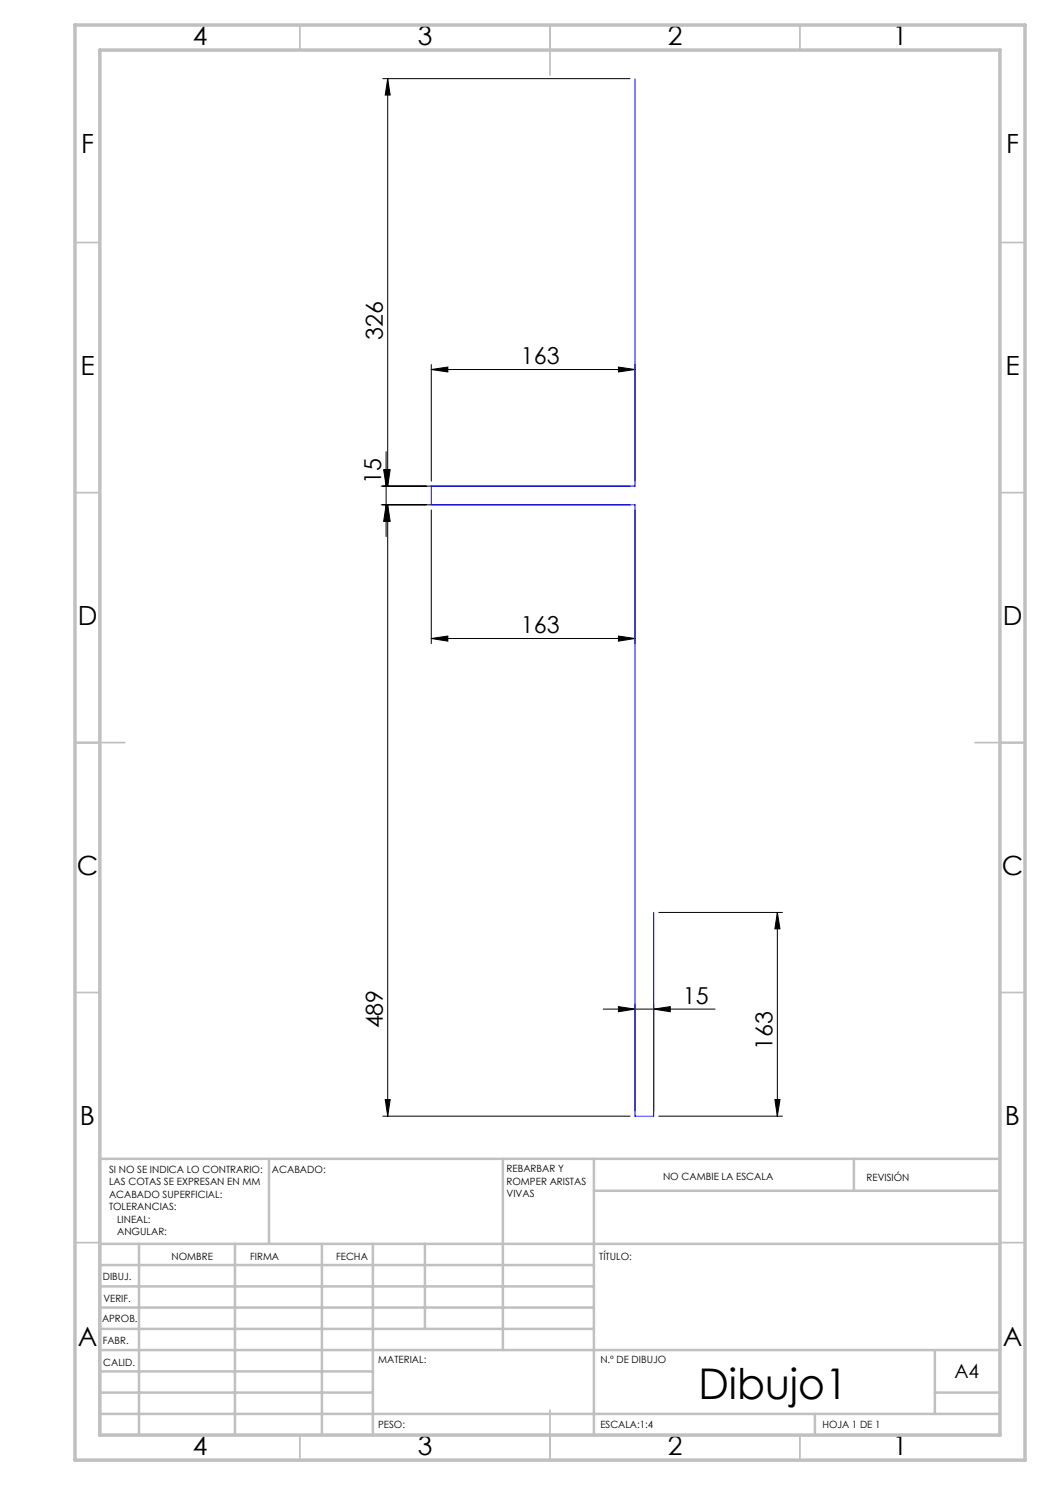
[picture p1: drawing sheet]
<svg xmlns="http://www.w3.org/2000/svg" width="210mm" height="297mm" viewBox="0 0 210 297" stroke-linecap="round" stroke-linejoin="round" font-family="sans-serif">
<g fill="none" stroke="#000" stroke-width=".2">
<path d="M76.6 15.7h49.4M77.5 15.7l.5 3.3h-1zM77.5 15.7v81.5M86.3 73.9l3.3-.5v1zM86.3 72.9v23.3M86.3 73.9h40.7M123.7 73.4l3.3 .5-3.3 .5zM127 72.9v23.3M76.2 97.2h49.8M76.7 93.9h1.1l-.6 3.3zM77 93.9h1l-.5 3.3zM77.2 90.3v17"/>
<path d="M76.2 101h49.8M77.2 101l.6 3.3h-1.1zM77.5 101l.5 3.3h-1zM77.5 101v122.2M86.3 102v26.7M127 102v26.7M86.3 127.7l3.3-.5v1zM86.3 127.7h40.7M123.7 127.2l3.3 .5-3.3 .5zM131.8 182.5h24.7M155.5 182.5v40.7M155.5 182.5l.5 3.3h-1z"/>
<path d="M77 219.9h1l-.5 3.3zM120.7 201.8h22.3M123.7 201.3l3.3 .5-3.3 .5zM127 200.8v21.4M130.7 201.8l3.4-.5v1zM130.7 200.8v21.4M155 219.9h1l-.5 3.3zM76.6 223.2h49.4M131.8 223.2h24.7"/>
</g>
<g fill="none" stroke="#c0c0c0" stroke-width=".35">
<path d="M60 5v5M110 5v10M160 5v5M15 48.5h5M200 48.5h5M15 98.5h5M200 98.5h5M15 148.5h10M195 148.5h10M15 198.5h5M200 198.5h5M15 248.5h5"/>
<path d="M200 248.5h5M60 287v5M110 282v10M160 287v5"/>
</g>
<g fill="none" stroke="#c0c0c0" stroke-width=".5">
<path d="M53.8 231.8v17M100.6 231.8v38.2M118.8 231.8v55.2M118.8 238.2h81.2M170.8 231.8v6.4M200 231.8h-180v55.2M20 248.8h180M20 257.3h98.8M20 253h98.8M27.8 248.8v38.2M47 248.8v38.2M64.4 248.8v38.2"/>
<path d="M74.6 248.8v38.2M85 248.8v17M20 265.8h98.8M20 261.5h98.8M20 278.5h54.6M20 274.3h54.6M20 270h180M187 278.5h13M187 270v12.8M20 282.8h180M163 282.8v4.2"/>
</g>
<path d="M15 5h190v287h-190zM20 10h180v277h-180z" fill="none" stroke="#c0c0c0" stroke-width=".7"/>
<path d="M127 15.7v81.5h-40.7v3.8h40.7v122.2h3.7v-40.7" fill="none" stroke="#00f" stroke-width=".2"/>
<g fill="#000">
<path d="M86.3 73.9l3.3-.5v1zM123.7 73.4l3.3 .5-3.3 .5zM86.3 127.7l3.3-.5v1zM123.7 127.2l3.3 .5-3.3 .5z"/>
<path d="M155.5 182.5l.5 3.3h-1zM155 219.9h1l-.5 3.3z"/>
<path d="M130.7 201.8l3.4-.5v1zM123.7 201.3l3.3 .5-3.3 .5z"/>
<path d="M77 219.9h1l-.5 3.3zM77.5 101l.5 3.3h-1zM77.2 101l.6 3.3h-1.1zM76.7 93.9h1.1l-.6 3.3zM77 93.9h1l-.5 3.3zM77.5 15.7l.5 3.3h-1z"/>
</g>
<text font-size="8.5" x="139.7" y="279.7">Dibujo1</text>
<g font-size="5.3">
<text x="38.5" y="8.9">4</text>
<text x="83.5" y="8.9">3</text>
<text x="133.6" y="8.9">2</text>
<text x="178.6" y="8.9">1</text>
<text x="16.2" y="30.7">F</text>
<text x="201.2" y="30.7">F</text>
<text x="16.1" y="74.9">E</text>
<text x="201.1" y="74.9">E</text>
<text x="15.5" y="124.9">D</text>
<text x="200.5" y="124.9">D</text>
<text x="15.4" y="174.9">C</text>
<text x="200.4" y="174.9">C</text>
<text x="16" y="224.9">B</text>
<text x="201" y="224.9">B</text>
<text x="15.5" y="269.2">A</text>
<text x="200.5" y="269.2">A</text>
<text x="38.5" y="290.9">4</text>
<text x="83.5" y="290.9">3</text>
<text x="133.6" y="290.9">2</text>
<text x="178.6" y="290.9">1</text>
</g>
<g font-size="4.7">
<text x="76.5" y="68" transform="rotate(-90 76.5 68)">326</text>
<text x="104.2" y="72.9">163</text>
<text x="76.2" y="96.8" transform="rotate(-90 76.2 96.8)">15</text>
<text x="104.2" y="126.7">163</text>
<text x="136.6" y="200.8">15</text>
<text x="76.5" y="205.7" transform="rotate(-90 76.5 205.7)">489</text>
<text x="154.5" y="209.9" transform="rotate(-90 154.5 209.9)">163</text>
</g>
<text font-size="3.9" x="190.9" y="275.5">A4</text>
<g font-size="2">
<text x="21.8" y="234.6">SI NO SE INDICA LO CONTRARIO:</text>
<text x="21.8" y="237.1">LAS COTAS SE EXPRESAN EN MM</text>
<text x="21.8" y="239.6">ACABADO SUPERFICIAL:</text>
<text x="54.4" y="234.6">ACABADO:</text>
<text x="101.3" y="234.5">REBARBAR Y</text>
<text x="101.3" y="237">ROMPER ARISTAS</text>
<text x="101.3" y="239.5">VIVAS</text>
<text x="132.6" y="236">NO CAMBIE LA ESCALA</text>
<text x="173.3" y="236.2">REVISIÓN</text>
<text x="21.8" y="242.1">TOLERANCIAS:</text>
<text x="23.4" y="244.6">LINEAL:</text>
<text x="23.4" y="247.1">ANGULAR:</text>
<text x="34.3" y="252">NOMBRE</text>
<text x="50" y="251.9">FIRMA</text>
<text x="67.2" y="251.9">FECHA</text>
<text x="119.9" y="251.9">TÍTULO:</text>
<text x="20.6" y="256.1">DIBUJ.</text>
<text x="20.7" y="260.3">VERIF.</text>
<text x="20.4" y="264.4">APROB.</text>
<text x="20.5" y="268.8">FABR.</text>
<text x="20.7" y="273.1">CALID.</text>
<text x="75.6" y="272.5">MATERIAL:</text>
<text x="120.1" y="272.5">N.º DE DIBUJO</text>
<text x="75.6" y="285.5">PESO:</text>
<text x="120.1" y="285.6">ESCALA:1:4</text>
<text x="164.5" y="285.6">HOJA 1 DE 1</text>
</g>
</svg>
